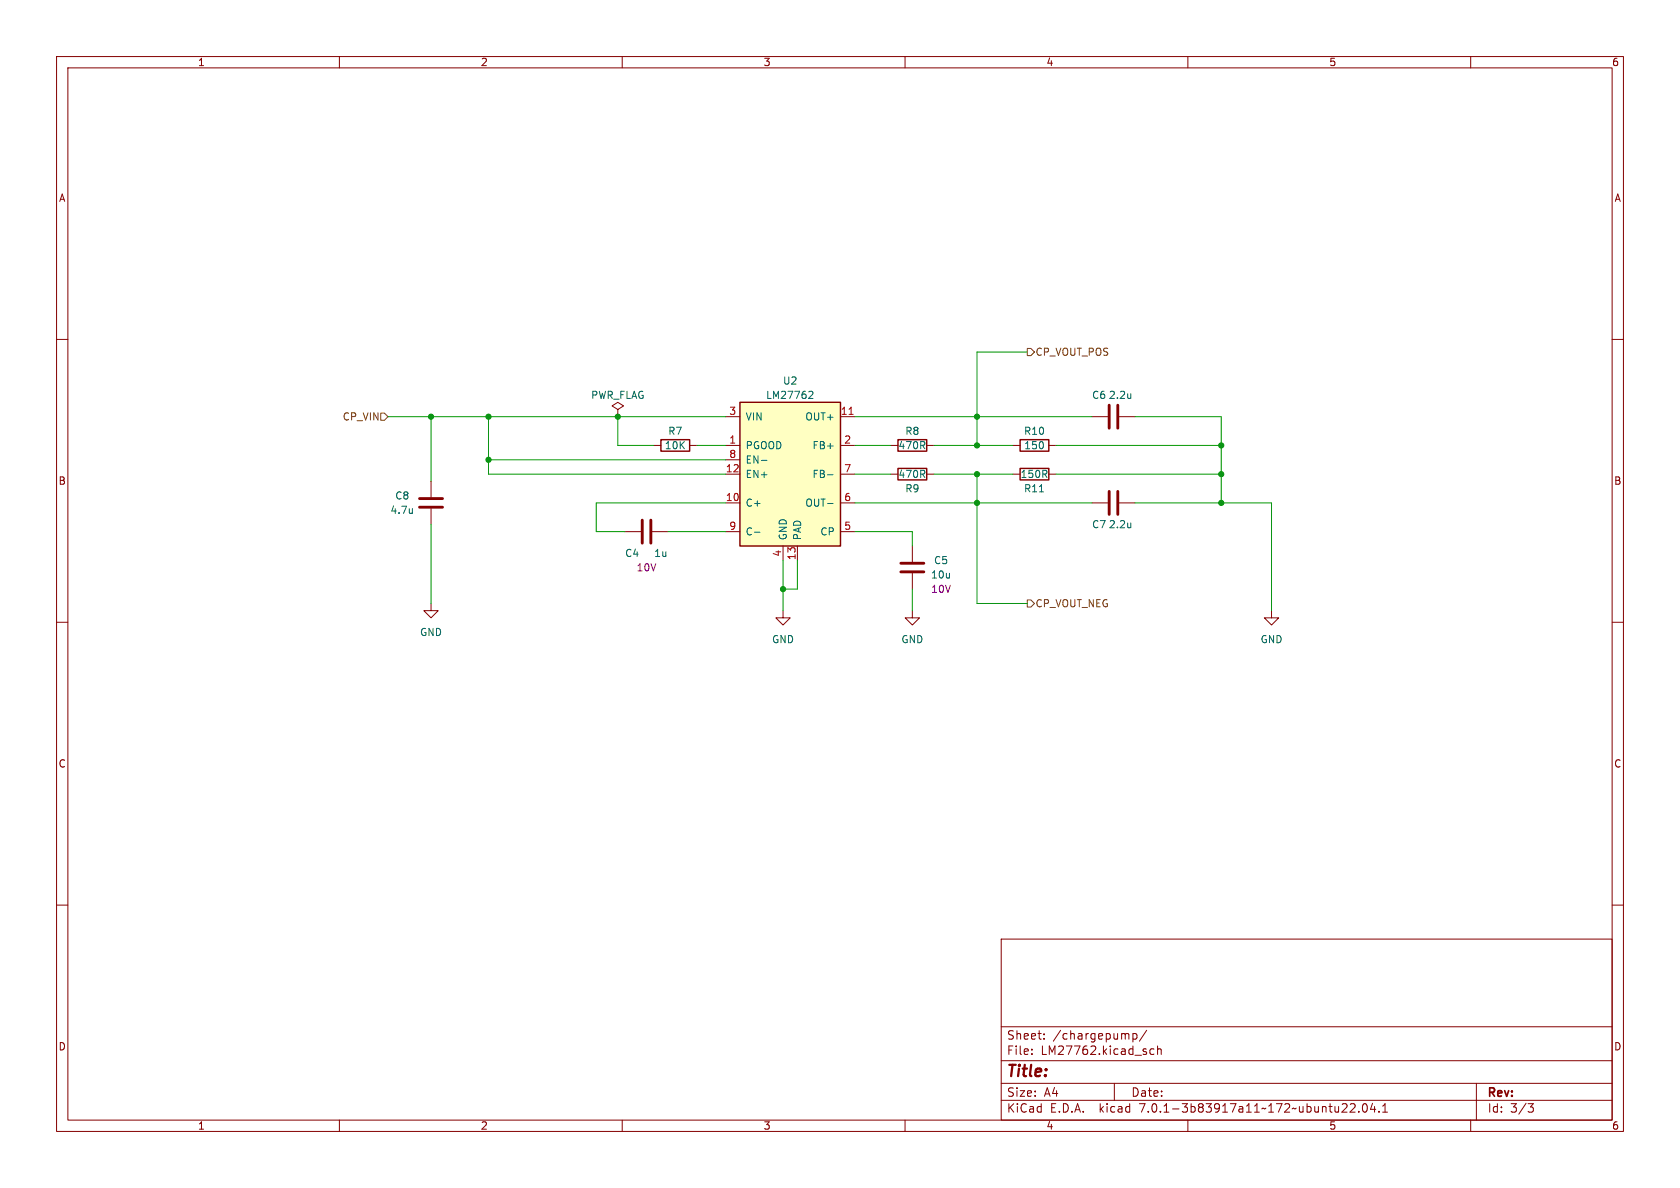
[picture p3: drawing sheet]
<svg xmlns="http://www.w3.org/2000/svg" width="297mm" height="210mm" viewBox="0 0 297 210" stroke-linecap="round" stroke-linejoin="round" font-family="sans-serif">
<g fill="none" stroke="#840000" stroke-width=".18">
<path d="M10 10h277v190h-277zM12 12h273v186h-273zM60 10v2M110 10v2M160 10v2M210 10v2M260 10v2M10 60h2M285 60h2M109.2 72.4l1-.6-1-.7-1 .7 1 .6v1.3M109.2 73.7h.1M115.6 78.7h1.2"/>
<path d="M121.9 78.7h1.3M128.3 73.7h2.5M128.3 78.7h2.5M148.6 73.7h2.5M148.6 78.7h2.5M157.5 78.7h1.2M163.8 78.7h1.3M179.1 78.7h1.2M185.4 78.7h1.3M193 73.7h2.8M197.9 73.7h2.8M76.2 85.1v2.8"/>
<path d="M76.2 89.9v2.8M110.5 94h2.8M115.3 94h2.8M128.3 83.8h2.5M128.3 94h2.5M128.3 88.9h2.5M128.3 81.3h2.5M138.4 96.5v2.6M141 96.5v2.6M148.6 83.8h2.5M148.6 94h2.5M148.6 88.9h2.5"/>
<path d="M157.5 83.8h1.2M161.3 96.5v2.8M163.8 83.8h1.3M179.1 83.8h1.2M185.4 83.8h1.3M193 88.9h2.8M197.9 88.9h2.8M10 110h2M76.2 106.7v1.3h1.3l-1.3 1.2-1.3-1.2h1.3M138.4 108v1.2h1.3l-1.3 1.3-1.2-1.3h1.2M161.3 108v1.2h1.3l-1.3 1.3-1.3-1.3h1.3M161.3 101.3v2.8"/>
<path d="M224.8 108v1.2h1.3l-1.3 1.3-1.3-1.3h1.3M285 110h2M10 160h2M285 160h2M177 166h108v32h-108zM60 198v2M110 198v2M160 198v2M177 194.5h108M177 191.5h108M177 187.5h108M177 181.5h108"/>
<path d="M182.4 186.3v.1M182.4 185.5v.1M184.6 183.6v.1M184.6 182.8v.1M197 191.5v3M200.3 182.8l.4-.1 .3 .3v.4l-.1 .2h-.6M200.3 182.7v1.5M202.7 182.1l-1.3 2M204 185.5l-.4-.1-.3 .3v.4l.1 .2h.6M204.6 185.5l.3-.1 .3 .1 .1 .9M204.6 184.9v1.5M210 198v2"/>
<path d="M237.2 196.6h.9M238.1 195.2v.5M238.7 195.2l.6-.1 .2 .1 .1 .3-1 1.1h1M240.2 196.5v.1M241.1 195.2l.1-.1a.81 .81 0 0 1 .6 .6 .81 .81 0 0 1-.3 .8l-.1 .1a.81 .81 0 0 1-.6-.6 .81 .81 0 0 1 .3-.8zM242.6 195l-.3 1.1h.9M243 195.6v1M243.8 196.5v.1M244.4 196.6h.9M244.4 195.5l.5-.4v1.5M260 198v2M261 191.5v6.5"/>
<path d="M270.1 195.1h1l-.5 .6 .4 .1 .1 .5-.3 .3h-.4"/>
</g>
<path d="M116.8 77.7h5.1v2.1h-5.1zM130.8 71.1h17.8v25.4h-17.8zM158.7 77.7h5.1v2.1h-5.1zM180.3 77.7h5.1v2.1h-5.1zM158.7 82.8h5.1v2h-5.1zM180.3 82.8h5.1v2h-5.1z" fill="none" stroke="#840000" stroke-width=".25"/>
<path d="M196.1 71.6v4.1M197.6 71.6v4.1M74.2 89.7h4M74.2 88.1h4M113.5 91.9v4.1M115.1 91.9v4.1M159.3 99.6h4M196.1 86.9v4M197.6 86.9v4M159.3 101.1h4" fill="none" stroke="#840000" stroke-width=".51"/>
<path d="M130.8 71.1h17.8v25.4h-17.8z" fill="#ffffc2" stroke="#ffffc2" stroke-width=".18"/>
<path d="M150.1 73.3h.7" fill="none" stroke="#a90000" stroke-width=".18"/>
<path d="M143.2 69.2h.4l.1 .3-.8 .9h.8M133.4 94.1h1M134.6 81.4h1M146.3 89h1M146.3 83.9h1" fill="none" stroke="#006464" stroke-width=".18"/>
<path d="M67.3 73h.6l.7 .7-.7 .6h-.6zM181.6 61.6h.6l.7 .6-.7 .7h-.6zM181.6 106h.6l.7 .7-.7 .6h-.6z" fill="none" stroke="#725600" stroke-width=".18"/>
<g fill="none" stroke="#009600" stroke-width=".18">
<path d="M68.6 73.7h59.7M76.2 73.7v11.4M86.4 73.7v10.1h41.9M109.2 73.7v5h6.4M123.2 78.7h5.1M151.1 78.7h6.4M151.1 73.7h41.9M165.1 78.7h14M181.6 62.2h-8.9v16.5M186.7 78.7h29.2M200.7 73.7h15.2v15.2M76.2 92.7v14"/>
<path d="M86.4 81.3h41.9M118.1 94h10.2M128.3 88.9h-22.9v5.1h5.1M138.4 99.1v8.9M141 99.1v5h-2.6M151.1 83.8h6.4M151.1 88.9h41.9M151.1 94h10.2v2.5M165.1 83.8h14M172.7 83.8v22.9h8.9M186.7 83.8h29.2M200.7 88.9h24.1v19.1"/>
<path d="M161.3 104.1v3.9"/>
</g>
<g fill="#009600" stroke="#009600" stroke-width=".18">
<circle cx="76.2" cy="73.7" r=".46"/>
<circle cx="86.4" cy="73.7" r=".46"/>
<circle cx="138.4" cy="104.1" r=".46"/>
<circle cx="109.2" cy="73.7" r=".46"/>
<circle cx="86.4" cy="81.3" r=".46"/>
<circle cx="172.7" cy="73.7" r=".46"/>
<circle cx="172.7" cy="78.7" r=".46"/>
<circle cx="172.7" cy="88.9" r=".46"/>
<circle cx="215.9" cy="88.9" r=".46"/>
<circle cx="172.7" cy="83.8" r=".46"/>
<circle cx="215.9" cy="83.8" r=".46"/>
<circle cx="215.9" cy="78.7" r=".46"/>
</g>
<text font-size="2.8" fill="#840000" x="178" y="190.8">Title:</text>
<g font-size="2.1" fill="#840000">
<text x="178" y="183.9">Sheet:</text>
<text x="186.2" y="183.9">/chargepump/</text>
<text x="178" y="186.6">File:</text>
<text x="184" y="186.6">LM27762.kicad_sch</text>
<text x="178" y="196.8">KiCad</text>
<text x="178" y="194">Size:</text>
<text x="184.6" y="194">A4</text>
<text x="185.7" y="196.8">E.D.A.</text>
<text x="194.4" y="196.8">kicad</text>
<text x="200" y="194">Date:</text>
<text x="201.5" y="196.8">7.0.1-3b83917a11~172~ubuntu22.04.1</text>
<text x="263" y="194.2">Rev:</text>
<text x="263" y="196.8">Id:</text>
<text x="267" y="196.8">3/3</text>
</g>
<g font-size="1.8" fill="#840000">
<text x="35" y="11.8">1</text>
<text x="85" y="11.8">2</text>
<text x="135" y="11.8">3</text>
<text x="185" y="11.8">4</text>
<text x="235" y="11.8">5</text>
<text x="285" y="11.8">6</text>
<text x="10.4" y="35.8">A</text>
<text x="285.4" y="35.8">A</text>
<text x="10.3" y="85.8">B</text>
<text x="285.3" y="85.8">B</text>
<text x="10.3" y="135.8">C</text>
<text x="285.3" y="135.8">C</text>
<text x="10.3" y="185.8">D</text>
<text x="285.3" y="185.8">D</text>
<text x="35" y="199.8">1</text>
<text x="85" y="199.8">2</text>
<text x="135" y="199.8">3</text>
<text x="185" y="199.8">4</text>
<text x="235" y="199.8">5</text>
<text x="285" y="199.8">6</text>
</g>
<g font-size="1.8" fill="#725600">
<text x="183.1" y="63.1">CP_VOUT_POS</text>
<text x="60.5" y="74.5">CP_VIN</text>
<text x="183.1" y="107.5">CP_VOUT_NEG</text>
</g>
<g font-size="1.8" fill="#006464">
<text x="104.4" y="70.7">PWR_FLAG</text>
<text x="135.4" y="70.7">LM27762</text>
<text x="138.4" y="68.1">U2</text>
<text x="193" y="70.7">C6</text>
<text x="196" y="70.7">2.2u</text>
<text x="118.1" y="77">R7</text>
<text x="131.8" y="74.5">VIN</text>
<text x="142.2" y="74.5">OUT+</text>
<text x="160" y="77">R8</text>
<text x="181" y="77">R10</text>
<text x="117.5" y="79.6">10K</text>
<text x="131.8" y="79.6">PGOOD</text>
<text x="131.8" y="82.1">EN-</text>
<text x="143.5" y="79.6">FB+</text>
<text x="158.8" y="79.6">470R</text>
<text x="181" y="79.6">150</text>
<text x="69.8" y="88.5">C8</text>
<text x="131.8" y="89.7">C+</text>
<text x="131.8" y="84.6">EN+</text>
<text x="142.2" y="89.7">OUT-</text>
<text x="143.5" y="84.6">FB-</text>
<text x="158.8" y="84.6">470R</text>
<text x="160" y="87.2">R9</text>
<text x="180.4" y="84.6">150R</text>
<text x="181" y="87.2">R11</text>
<text x="69" y="91">4.7u</text>
<text x="131.8" y="94.8">C-</text>
<text x="139.3" y="95.5" transform="rotate(-90 139.3 95.5)">GND</text>
<text x="141.8" y="95.5" transform="rotate(-90 141.8 95.5)">PAD</text>
<text x="144.9" y="94.8">CP</text>
<text x="193" y="93.5">C7</text>
<text x="196" y="93.5">2.2u</text>
<text x="110.5" y="98.6">C4</text>
<text x="115.6" y="98.6">1u</text>
<text x="165.1" y="99.9">C5</text>
<text x="164.5" y="102.4">10u</text>
<text x="74.2" y="112.6">GND</text>
<text x="136.4" y="113.9">GND</text>
<text x="159.3" y="113.9">GND</text>
<text x="222.8" y="113.9">GND</text>
</g>
<g font-size="1.8" fill="#a90000">
<text x="128.9" y="73.4">3</text>
<text x="148.6" y="73.4">11</text>
<text x="128.3" y="83.6">12</text>
<text x="128.9" y="78.5">1</text>
<text x="128.9" y="81">8</text>
<text x="149.2" y="78.5">2</text>
<text x="149.2" y="83.6">7</text>
<text x="128.3" y="88.6">10</text>
<text x="149.2" y="88.6">6</text>
<text x="128.9" y="93.7">9</text>
<text x="149.2" y="93.7">5</text>
<text x="138.2" y="98.5" transform="rotate(-90 138.2 98.5)">4</text>
<text x="140.7" y="99.1" transform="rotate(-90 140.7 99.1)">13</text>
</g>
<g font-size="1.8" fill="#840084">
<text x="112.5" y="101.2">10V</text>
<text x="164.6" y="105">10V</text>
</g>
</svg>
